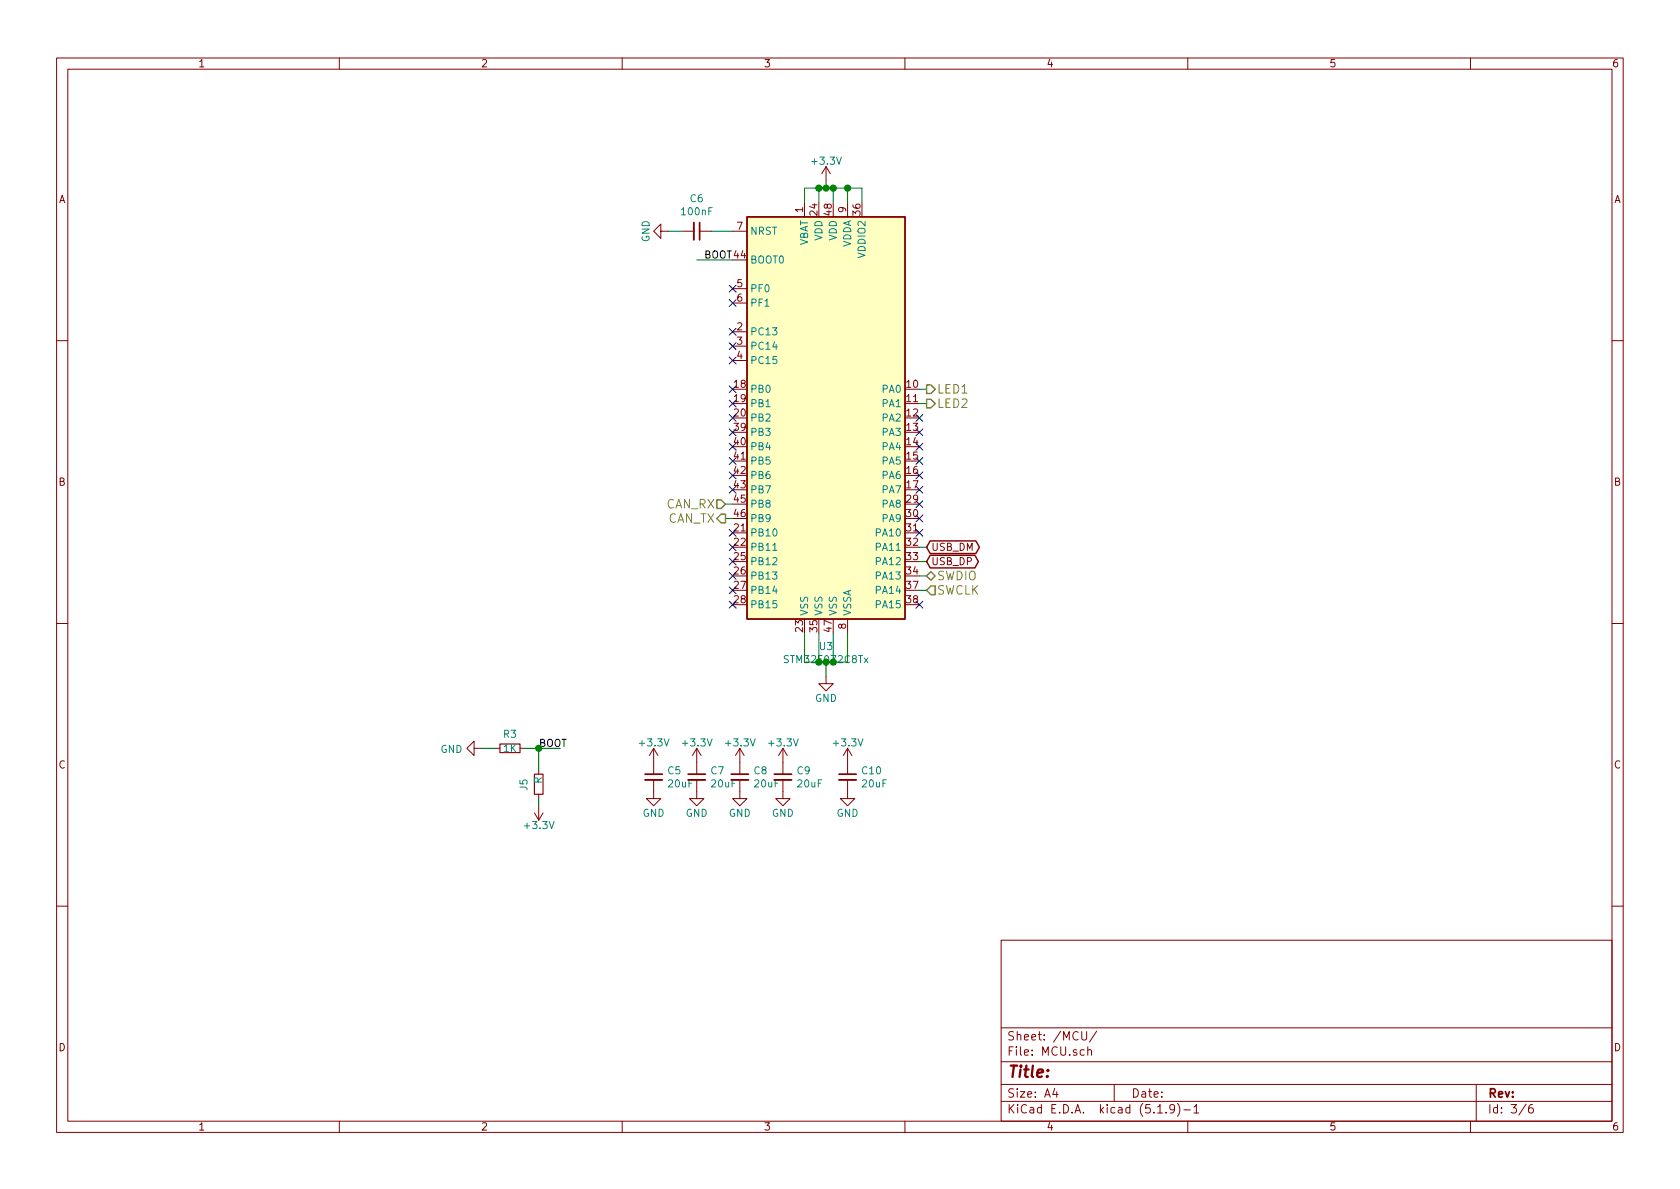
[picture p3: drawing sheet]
<svg xmlns="http://www.w3.org/2000/svg" width="297mm" height="210mm" viewBox="0 0 297 210" stroke-linecap="round" stroke-linejoin="round" font-family="sans-serif">
<g fill="none" stroke="#840000" stroke-width=".18">
<path d="M10 10.3h277v189.9h-277zM12 12.2h273v186.1h-273zM60 10.3v1.9M110 10.3v1.9M160 10.3v1.9M210 10.3v1.9M260 10.3v1.9M142.2 35.8v2.5M146 29.5l-.7 1.2M146 29.5v2.5M146 29.5l.8 1.2M149.9 35.8v2.5"/>
<path d="M116.8 40.9v-1.3l-1.2 1.3 1.2 1.3v-1.3h1.3M120.6 40.9h2.1M123.7 40.9h2M129.5 40.9h2.6M129.5 58.7h2.6M129.5 51h2.6M129.5 53.6h2.6M10 60.2h2M129.5 61.2h2.6M129.5 63.7h2.6M285 60.2h2M10 110.3h2"/>
<path d="M146 119.6v1.3h1.3l-1.3 1.3-1.2-1.3h1.2M149.9 109.5v2.5M285 110.3h2M83.8 132.3v-1.2l-1.3 1.2 1.3 1.3v-1.3h1.3M87.6 132.3h.8M91.9 132.3h.8M95.2 136.1v.8M115.6 137.9v3.3h1.2l-1.2 1.3-1.3-1.3h1.3M115.6 132.3v4.6M115.6 132.3l-.8 1.3M115.6 132.3l.7 1.3M123.2 137.9v3.3h1.3l-1.3 1.3-1.3-1.3h1.3"/>
<path d="M123.2 132.3v4.6M123.2 132.3l-.8 1.3M123.2 132.3l.8 1.3M130.8 137.9v3.3h1.3l-1.3 1.3-1.3-1.3h1.3M130.8 132.3v4.6M130.8 132.3l-.8 1.3M130.8 132.3l.8 1.3M138.4 137.9v3.3h1.3l-1.3 1.3-1.2-1.3h1.2M138.4 132.3v4.6M138.4 132.3l-.7 1.3M138.4 132.3l.8 1.3M149.9 137.9v3.3h1.2l-1.2 1.3-1.3-1.3h1.3"/>
<path d="M149.9 132.3v4.6M149.9 132.3l-.8 1.3M149.9 132.3l.7 1.3M94.5 143.8l.7 1.2M95.2 140.5v.7M95.2 142.5v2.5M96 143.8l-.8 1.2M10 160.2h2M177 166.3h108v32h-108zM285 160.2h2M60 198.3v1.9M110 198.3v1.9"/>
<path d="M160 198.3v1.9M177 194.8h108M177 191.8h108M177 187.8h108M177 181.8h108M186.5 192.5l-.4 1h1M186.8 193v1M191.3 182.4v1.2l.3 .3h.2l.3-.3v-1.2M192.3 185.7h.1a.37 .37 0 0 1 .6 .1v.8M192.3 185.1v1.5M193.9 182.3l-1.3 2M197 191.8v3"/>
<path d="M204.7 196.8h.8M206.2 196.7v.1M207.7 196l-.1 .1a.48 .48 0 0 1-.6 .1l-.2-.2 .2-.6a.48 .48 0 0 1 .6 .1 1.27 1.27 0 0 1-.2 1.2l-.4 .1M208.2 195.1a1.71 1.71 0 0 1 0 2.3M209.3 196.3h1.2M210 198.3v1.9M211.1 195.8l.4-.5v1.5M211.1 196.8h.9M260 198.3v1.9M261 191.8v6.5M269.8 195.2l-1.2 2M271 195.3a.62 .62 0 0 0-.7 .7v.7l.3 .1 .4-.1 .1-.5-.1-.2-.4-.1-.3 .3"/>
</g>
<path d="M122.7 39.4v3M114 137.9h3.1M121.7 137.9h3M129.3 137.9h3M136.9 137.9h3.1M148.3 137.9h3.1" fill="none" stroke="#840000" stroke-width=".33"/>
<path d="M123.7 39.4v3M114 136.9h3.1M121.7 136.9h3M129.3 136.9h3M136.9 136.9h3.1M148.3 136.9h3.1" fill="none" stroke="#840000" stroke-width=".3"/>
<path d="M88.4 131.6h3.5v1.5h-3.5zM94.5 136.9h1.5v3.6h-1.5z" fill="none" stroke="#840000" stroke-width=".2"/>
<path d="M132.1 38.3h27.9v71.2h-27.9z" fill="#ffffc2" stroke="#ffffc2" stroke-width=".18"/>
<path d="M132.1 38.3h27.9v71.2h-27.9zM164.5 95.7h8l.7 1.1-.7 1.1h-8l-.7-1.1zM164.5 98.2h7.9l.6 1.1-.6 1.1h-7.9l-.7-1.1z" fill="none" stroke="#840000" stroke-width=".25"/>
<path d="M136.7 97.3h.7" fill="none" stroke="#008484" stroke-width=".18"/>
<g fill="none" stroke="#008400" stroke-width=".18">
<path d="M142.2 35.8v-2.5h10.2v2.5M144.8 33.3v2.5M146 32v1.3M147.3 33.3v2.5M149.9 33.3v2.5M118.1 40.9h2.5M123.2 46h6.3M125.7 40.9h3.8M162.6 71.4h1.2M162.6 68.8h1.2M128.3 89.1h1.2M128.3 91.7h1.2"/>
<path d="M162.6 99.3h1.2M162.6 96.8h1.2M142.2 112v5.1M144.8 112v5.1M146 117.1v2.5M147.3 112v5.1M149.9 112v5.1M162.6 104.4h1.2M162.6 101.8h1.2M85.1 132.3h2.5M92.7 132.3h6.4M95.2 132.3v3.8"/>
<path d="M95.2 141.2v1.3"/>
</g>
<path d="M163.8 70.6h.8l.8 .8-.8 .7h-.8zM163.8 68.1h.8l.8 .7-.8 .8h-.8zM126.7 88.4h.8l.8 .7-.8 .8h-.8zM127.5 90.9h.8v1.6h-.8l-.8-.8zM164.6 103.6h.8v1.6h-.8l-.8-.8zM164.6 101.1l.8 .7-.8 .8-.8-.8z" fill="none" stroke="#848400" stroke-width=".25"/>
<g fill="#008400" stroke="#008400" stroke-width=".25">
<circle cx="146.1" cy="33.3" r=".51"/>
<circle cx="149.9" cy="33.3" r=".51"/>
<circle cx="147.3" cy="33.3" r=".51"/>
<circle cx="144.8" cy="33.3" r=".51"/>
<circle cx="95.3" cy="132.3" r=".51"/>
</g>
<g fill="none" stroke="#000084" stroke-width=".18">
<path d="M128.9 58.1l1.2 1.2M128.9 50.4l1.2 1.3M128.9 53l1.2 1.2M130.1 58.1l-1.2 1.2M130.1 50.4l-1.2 1.3M130.1 53l-1.2 1.2M128.9 73.3l1.2 1.2M128.9 75.8l1.2 1.3M128.9 78.4l1.2 1.2M128.9 70.8l1.2 1.2M128.9 68.2l1.2 1.2M128.9 63.1l1.2 1.3"/>
<path d="M128.9 60.6l1.2 1.2M130.1 73.3l-1.2 1.2M130.1 75.8l-1.2 1.3M130.1 78.4l-1.2 1.2M130.1 70.8l-1.2 1.2M130.1 68.2l-1.2 1.2M130.1 63.1l-1.2 1.3M130.1 60.6l-1.2 1.2M162 75.8l1.2 1.3M162 73.3l1.2 1.2M162 78.4l1.2 1.2M163.2 75.8l-1.2 1.3"/>
<path d="M163.2 73.3l-1.2 1.2M163.2 78.4l-1.2 1.2M128.9 93.6l1.2 1.2M128.9 80.9l1.2 1.2M128.9 96.2l1.2 1.2M128.9 86l1.2 1.2M128.9 83.5l1.2 1.2M128.9 98.7l1.2 1.2M130.1 93.6l-1.2 1.2M130.1 80.9l-1.2 1.2M130.1 96.2l-1.2 1.2M130.1 86l-1.2 1.2"/>
<path d="M130.1 83.5l-1.2 1.2M130.1 98.7l-1.2 1.2M162 80.9l1.2 1.2M162 83.5l1.2 1.2M162 86l1.2 1.2M162 88.5l1.2 1.3M162 93.6l1.2 1.2M162 91.1l1.2 1.2M163.2 80.9l-1.2 1.2M163.2 83.5l-1.2 1.2M163.2 86l-1.2 1.2M163.2 88.5l-1.2 1.3"/>
<path d="M163.2 93.6l-1.2 1.2M163.2 91.1l-1.2 1.2M128.9 103.8l1.2 1.2M128.9 106.3l1.2 1.2M128.9 101.2l1.2 1.3M130.1 103.8l-1.2 1.2M130.1 106.3l-1.2 1.2M130.1 101.2l-1.2 1.3M162 106.3l1.2 1.2M163.2 106.3l-1.2 1.2"/>
</g>
<text font-size="2.8" fill="#840000" x="178" y="190.5">Title:</text>
<g font-size="2.1" fill="#848400">
<text x="165.6" y="69.6">LED1</text>
<text x="165.6" y="72.1">LED2</text>
<text x="117.8" y="89.9">CAN_RX</text>
<text x="118" y="92.5">CAN_TX</text>
<text x="165.6" y="105.2">SWCLK</text>
<text x="165.6" y="102.6">SWDIO</text>
</g>
<g font-size="2.1" fill="#840000">
<text x="178" y="184">Sheet: /MCU/</text>
<text x="178" y="186.7">File: MCU.sch</text>
<text x="178" y="196.9">KiCad E.D.A. kicad (5.1.9)-1</text>
<text x="178" y="194.1">Size: A4</text>
<text x="200" y="194.1">Date:</text>
<text x="263" y="194.1">Rev:</text>
<text x="263" y="196.9">Id: 3/6</text>
</g>
<g font-size="1.8" fill="#840000">
<text x="35" y="11.9">1</text>
<text x="85" y="11.9">2</text>
<text x="135" y="11.9">3</text>
<text x="185" y="11.9">4</text>
<text x="235" y="11.9">5</text>
<text x="285" y="11.9">6</text>
<text x="10.4" y="35.9">A</text>
<text x="285.4" y="35.9">A</text>
<text x="130.3" y="40.6">7</text>
<text x="142" y="37.6" transform="rotate(-90 142 37.6)">1</text>
<text x="144.5" y="38" transform="rotate(-90 144.5 38)">24</text>
<text x="147.1" y="38" transform="rotate(-90 147.1 38)">48</text>
<text x="149.6" y="37.6" transform="rotate(-90 149.6 37.6)">9</text>
<text x="152.1" y="38" transform="rotate(-90 152.1 38)">36</text>
<text x="130.3" y="50.8">5</text>
<text x="130.3" y="53.3">6</text>
<text x="130.3" y="58.4">2</text>
<text x="130.3" y="61">3</text>
<text x="130.3" y="63.5">4</text>
<text x="129.8" y="68.6">18</text>
<text x="129.8" y="71.1">19</text>
<text x="160.3" y="68.6">10</text>
<text x="160.3" y="71.1">11</text>
<text x="129.8" y="73.7">20</text>
<text x="129.8" y="76.2">39</text>
<text x="160.3" y="73.7">12</text>
<text x="160.3" y="76.2">13</text>
<text x="129.8" y="78.7">40</text>
<text x="129.8" y="81.3">41</text>
<text x="129.8" y="83.8">42</text>
<text x="160.3" y="78.7">14</text>
<text x="160.3" y="81.3">15</text>
<text x="160.3" y="83.8">16</text>
<text x="10.4" y="85.9">B</text>
<text x="129.8" y="86.4">43</text>
<text x="129.8" y="88.9">45</text>
<text x="160.3" y="86.4">17</text>
<text x="160.3" y="88.9">29</text>
<text x="285.4" y="85.9">B</text>
<text x="129.8" y="94">21</text>
<text x="129.8" y="91.4">46</text>
<text x="160.3" y="91.4">30</text>
<text x="160.3" y="94">31</text>
<text x="129.8" y="96.5">22</text>
<text x="129.8" y="99.1">25</text>
<text x="129.8" y="101.6">26</text>
<text x="160.3" y="96.5">32</text>
<text x="160.3" y="99.1">33</text>
<text x="160.3" y="101.6">34</text>
<text x="164.6" y="97.4">USB_DM</text>
<text x="164.6" y="99.9">USB_DP</text>
<text x="129.8" y="104.1">27</text>
<text x="129.8" y="106.7">28</text>
<text x="160.3" y="104.1">37</text>
<text x="160.3" y="106.7">38</text>
<text x="142" y="111.7" transform="rotate(-90 142 111.7)">23</text>
<text x="144.5" y="111.7" transform="rotate(-90 144.5 111.7)">35</text>
<text x="147.1" y="111.7" transform="rotate(-90 147.1 111.7)">47</text>
<text x="149.6" y="111.2" transform="rotate(-90 149.6 111.2)">8</text>
<text x="10.4" y="135.9">C</text>
<text x="285.4" y="135.9">C</text>
<text x="10.4" y="185.9">D</text>
<text x="285.4" y="185.9">D</text>
<text x="35" y="199.9">1</text>
<text x="85" y="199.9">2</text>
<text x="135" y="199.9">3</text>
<text x="185" y="199.9">4</text>
<text x="235" y="199.9">5</text>
<text x="285" y="199.9">6</text>
</g>
<g font-size="1.8" fill="#008484">
<text x="143.7" y="29.1">+3.3V</text>
<text x="122.1" y="35.8">C6</text>
<text x="120.6" y="38.1">100nF</text>
<text x="132.6" y="41.5">NRST</text>
<text x="114.9" y="42.8" transform="rotate(-90 114.9 42.8)">GND</text>
<text x="132.6" y="46.6">BOOT0</text>
<text x="142.9" y="43.7" transform="rotate(-90 142.9 43.7)">VBAT</text>
<text x="145.4" y="42.6" transform="rotate(-90 145.4 42.6)">VDD</text>
<text x="148" y="42.6" transform="rotate(-90 148 42.6)">VDD</text>
<text x="150.5" y="43.9" transform="rotate(-90 150.5 43.9)">VDDA</text>
<text x="153" y="45.4" transform="rotate(-90 153 45.4)">VDDIO2</text>
<text x="132.6" y="51.7">PF0</text>
<text x="132.6" y="59.3">PC13</text>
<text x="132.6" y="54.2">PF1</text>
<text x="132.6" y="61.8">PC14</text>
<text x="132.6" y="64.4">PC15</text>
<text x="132.6" y="69.5">PB0</text>
<text x="156.1" y="69.5">PA0</text>
<text x="132.6" y="72">PB1</text>
<text x="132.6" y="74.5">PB2</text>
<text x="132.6" y="77.1">PB3</text>
<text x="156.1" y="72">PA1</text>
<text x="156.1" y="74.5">PA2</text>
<text x="156.1" y="77.1">PA3</text>
<text x="132.6" y="79.6">PB4</text>
<text x="132.6" y="82.2">PB5</text>
<text x="156.1" y="79.6">PA4</text>
<text x="156.1" y="82.2">PA5</text>
<text x="132.6" y="84.7">PB6</text>
<text x="132.6" y="87.2">PB7</text>
<text x="132.6" y="89.8">PB8</text>
<text x="156.1" y="84.7">PA6</text>
<text x="156.1" y="87.2">PA7</text>
<text x="156.1" y="89.8">PA8</text>
<text x="132.6" y="94.9">PB10</text>
<text x="132.6" y="92.3">PB9</text>
<text x="155.1" y="94.9">PA10</text>
<text x="156.1" y="92.3">PA9</text>
<text x="132.6" y="97.4">PB11</text>
<text x="132.6" y="99.9">PB12</text>
<text x="155.1" y="97.4">PA11</text>
<text x="155.1" y="99.9">PA12</text>
<text x="132.6" y="102.5">PB13</text>
<text x="132.6" y="105">PB14</text>
<text x="132.6" y="107.6">PB15</text>
<text x="155.1" y="102.5">PA13</text>
<text x="155.1" y="105">PA14</text>
<text x="155.1" y="107.6">PA15</text>
<text x="142.9" y="109" transform="rotate(-90 142.9 109)">VSS</text>
<text x="145.4" y="109" transform="rotate(-90 145.4 109)">VSS</text>
<text x="148" y="109" transform="rotate(-90 148 109)">VSS</text>
<text x="150.5" y="109" transform="rotate(-90 150.5 109)">VSSA</text>
<text x="144.9" y="115">U3</text>
<text x="144.1" y="124.1">GND</text>
<text x="89.1" y="130.5">R3</text>
<text x="113.2" y="132">+3.3V</text>
<text x="120.9" y="132">+3.3V</text>
<text x="128.5" y="132">+3.3V</text>
<text x="136.1" y="132">+3.3V</text>
<text x="147.5" y="132">+3.3V</text>
<text x="77.9" y="133.1">GND</text>
<text x="89.1" y="133">1K</text>
<text x="118.1" y="136.9">C5</text>
<text x="125.7" y="136.9">C7</text>
<text x="133.3" y="136.9">C8</text>
<text x="141" y="136.9">C9</text>
<text x="152.5" y="136.9">C10</text>
<text x="93.3" y="139.7" transform="rotate(-90 93.3 139.7)">J5</text>
<text x="95.8" y="138.6" transform="rotate(-90 95.8 138.6)">R</text>
<text x="118.2" y="139.2">20uF</text>
<text x="125.9" y="139.2">20uF</text>
<text x="133.5" y="139.2">20uF</text>
<text x="141.1" y="139.2">20uF</text>
<text x="152.5" y="139.2">20uF</text>
<text x="92.9" y="146.6">+3.3V</text>
<text x="113.6" y="144.4">GND</text>
<text x="121.2" y="144.4">GND</text>
<text x="128.9" y="144.4">GND</text>
<text x="136.5" y="144.4">GND</text>
<text x="147.9" y="144.4">GND</text>
</g>
<g font-size="1.8">
<text x="124.5" y="45.7">BOOT 44</text>
<text x="95.2" y="132.1">BOOT</text>
</g>
<text font-size="1.8" fill="#008400" x="139" y="117.3">STM32F072C8Tx</text>
</svg>
